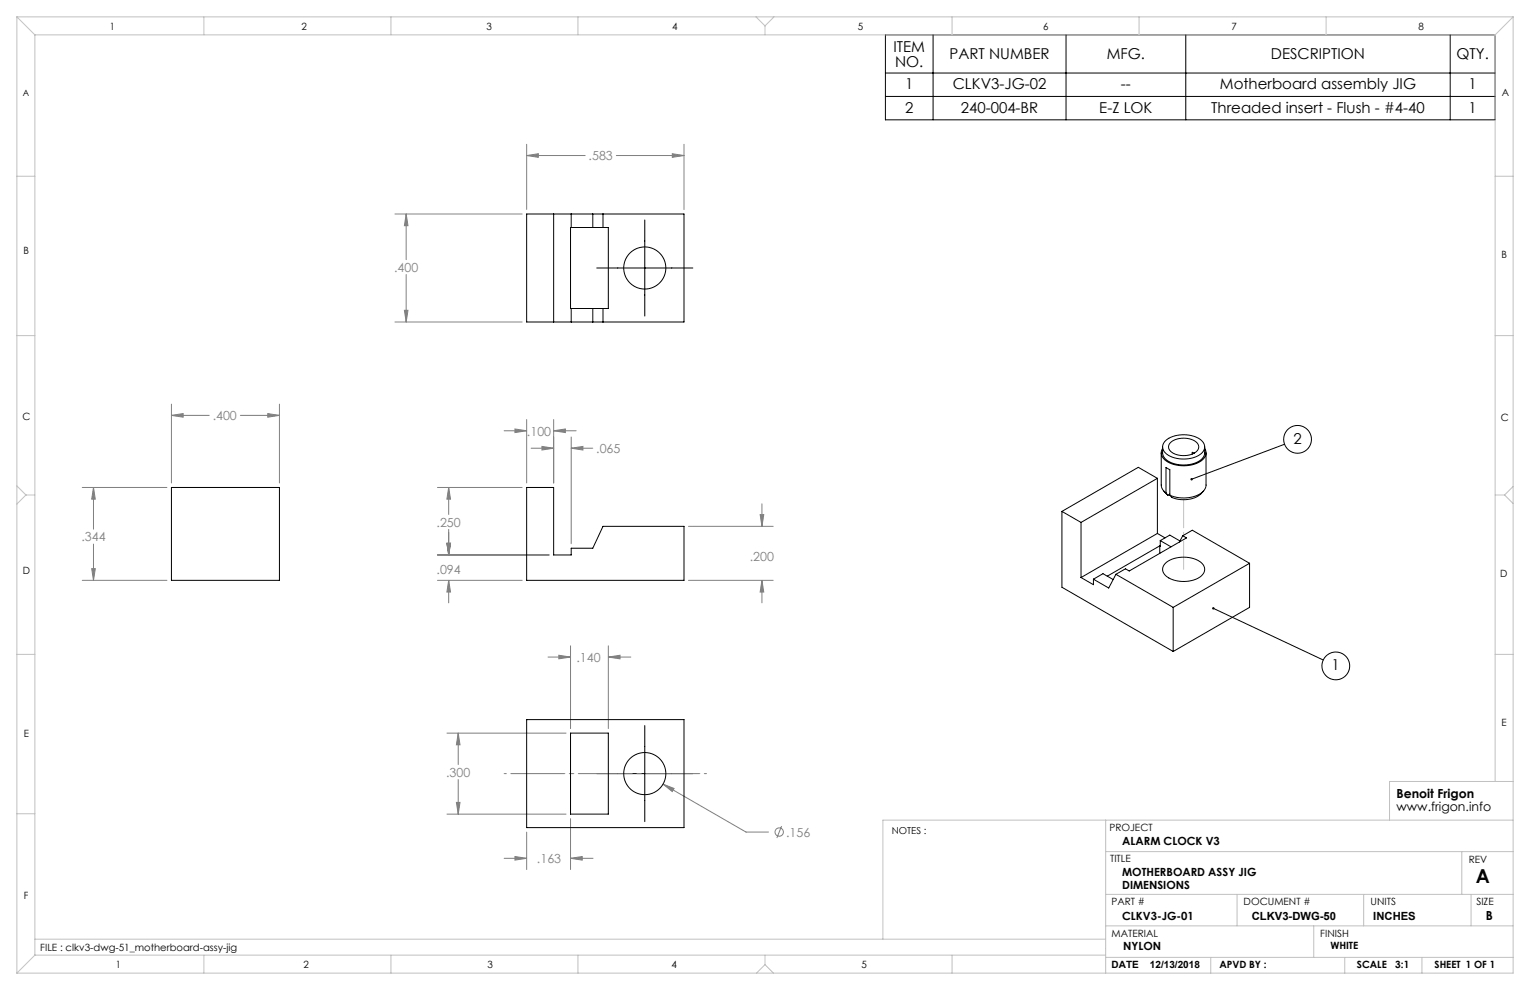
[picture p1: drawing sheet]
<svg xmlns="http://www.w3.org/2000/svg" width="432mm" height="279mm" viewBox="0 0 432 279" stroke-linecap="round" stroke-linejoin="round" font-family="sans-serif">
<g fill="none" stroke="#808080" stroke-width=".28">
<path d="M148.6 43.9l3.3-.5v1zM148.6 40.7v18.4M148.6 43.9h16.6M173.9 43.9h19.1M189.7 43.4l3.3 .5-3.3 .5zM193 40.7v18.4M111.5 60.4h35.9M114.6 60.4l.5 3.3h-1zM114.6 60.4v12.9M114.6 77.5v13.4M111.5 90.9h35.9M114.1 87.6h1l-.5 3.3z"/>
<path d="M48.4 117.2l3.3-.5v1zM48.4 114.1v22.2M48.4 117.2h10.7M67.8 117.2h11.1M75.6 116.7l3.3 .5-3.3 .5zM78.9 114.1v22.2M148.6 118.4v17.9M156.3 118.4v17.9M23.2 137.6h23.9M26.4 137.6l.5 3.3h-1zM26.4 137.6v11.7M123.5 137.6h23.9"/>
<path d="M126.6 137.6l.5 3.3h-1zM126.6 137.6v7.6M142.3 121.6h6.3M145.3 121.1l3.3 .5-3.3 .5zM149.9 126.5h6.4M153 126l3.3 .5-3.3 .5zM156.3 121.6l3.3-.5v1zM156.3 121.6h6.3M161.2 126.5l3.3-.5v1zM161.2 123.3v30.2M161.2 126.5h6.1M26.4 153.5v10.3"/>
<path d="M123.5 156.6h31.5M126.1 153.3h1l-.5 3.3zM126.6 149.4v7.2M194.3 148.5h23.9M214.5 145.2h1l-.5 3.3zM215 142.2v6.3M23.2 163.8h23.9M25.9 160.5h1l-.5 3.3zM123.5 163.8h23.9M126.6 163.8l.5 3.3h-1zM126.6 163.8v6.3M194.3 163.8h23.9"/>
<path d="M215 163.8l.5 3.3h-1zM215 163.8v6.3M154.7 185.4h6.3M157.7 184.9l3.3 .5-3.3 .5zM161 182.3v23.3M171.7 185.4l3.3-.5v1zM171.7 182.3v23.3M171.7 185.4h6.3M126.1 206.9h33.6M129.3 206.9l.5 3.3h-1zM129.3 206.9v8.9M129.3 220v9.8"/>
<path d="M126.1 229.8h33.6M128.8 226.5h1l-.5 3.3zM148.6 234.8v10.6M161 231v14.4M187.1 221.3l3.1 1.2-.5 .9zM187.1 221.3l23.4 13.5h6.4M220.6 233.1l-1.4 3.4M142.3 242.2h6.3M145.3 241.7l3.3 .5-3.3 .5zM161 242.2l3.3-.5v1zM161 242.2h6.4"/>
<circle cx="219.9" cy="234.8" r="1.18"/>
</g>
<g fill="none" stroke="#000" stroke-width=".28">
<path d="M249.9 9.8h172.1v24h-172.1zM263.3 9.8v24M300.9 9.8v24M334.7 9.8v24M409.3 9.8v24M249.9 27.2h172.1M249.9 20.6h172.1M168.4 75.6h27.1M182 62.1v27.1M362.5 125.4l-26.2 9.9M342.4 171.7l31 14.6M168.4 218.3h27.1"/>
<path d="M182 204.8v27.1"/>
<circle cx="366.2" cy="124" r="3.9"/>
<circle cx="377" cy="187.9" r="3.9"/>
</g>
<path d="M142.3 218.3h57.1" fill="none" stroke="#808080" stroke-width=".28" stroke-dasharray="15.2 1.3 1.3 1.3" stroke-dashoffset="-1.9"/>
<path d="M334.1 160.7v-19.7" fill="none" stroke="#c0c0c0" stroke-width=".28" stroke-dasharray="15.2 1.3 1.3 1.3" stroke-dashoffset="7.3"/>
<g fill="none" stroke="#c0c0c0" stroke-width=".28">
<path d="M4.8 4.8l5 5M4.8 4.8h422.2M4.8 4.8v269.8M9.8 9.8h412.2M9.8 9.8v259.8M57.5 4.8v5M110.3 4.8v5M163.1 4.8v5M213.4 4.8l2.5 2.5M215.9 7.3v2.5M218.4 4.8l-2.5 2.5M268.7 4.8v5"/>
<path d="M321.5 4.8v5M374.3 4.8v5M422 9.8v210.7M427 4.8l-5 5M427 4.8v269.8h-422.2M4.8 49.7h5M422 49.7h5M4.8 94.7h5M422 94.7h5M4.8 137.1l2.5 2.6M7.3 139.7l-2.5 2.6M7.3 139.7h2.5"/>
<path d="M422 139.7h2.6M424.6 139.7l2.4 2.4M427 137.3l-2.4 2.4M4.8 184.7h5M422 184.7h5M4.8 229.7h5M312 231.5v43.1M427 231.5h-177.8v33.6M427 220.5h-34.8v11M312 240.3h115M312 252.4h115M349.1 252.4v8.9"/>
<path d="M384.9 252.4v8.9M412.6 240.3v12.1M415.2 252.4v8.9M9.8 265.1h302.2M9.8 269.6l-5 5M9.8 269.6h302.2M57.5 269.6v5M110.3 269.6v5M163.1 269.6v5M215.9 272.2l-2.4 2.4M215.9 272.2l2.4 2.4M215.9 269.6v2.6"/>
<path d="M268.7 269.6v5M312 270.2h115M312 261.3h115M341.7 270.2v4.4M370.8 261.3v8.9M379.5 270.2v4.4M401.3 270.2v4.4"/>
</g>
<path d="M342.2 171.5l.2 .2-.3-.2a.34 .34 0 0 0 .3 .5 .34 .34 0 0 0 .3-.5 .34 .34 0 0 0-.5 0zM336.1 135l-.1 .4 .3-.1-.3 .1a.34 .34 0 0 0 .4 .2 .34 .34 0 0 0 .2-.5 .34 .34 0 0 0-.5-.1z" fill="#000"/>
<path d="M156.3 121.6l3.3-.5v1zM145.3 121.1l3.3 .5-3.3 .5zM161.2 126.5l3.3-.5v1zM153 126l3.3 .5-3.3 .5zM215 163.8l.5 3.3h-1zM214.5 145.2h1l-.5 3.3zM126.1 153.3h1l-.5 3.3zM126.6 137.6l.5 3.3h-1zM126.1 153.3h1l-.5 3.3zM126.6 163.8l.5 3.3h-1zM26.4 137.6l.5 3.3h-1zM25.9 160.5h1l-.5 3.3zM75.6 116.7l3.3 .5-3.3 .5zM48.4 117.2l3.3-.5v1zM187.1 221.3l2.6 2.1 .5-.9zM161 242.2l3.3-.5v1zM145.3 241.7l3.3 .5-3.3 .5zM157.7 184.9l3.3 .5-3.3 .5zM171.7 185.4l3.3-.5v1zM128.8 226.5h1l-.5 3.3zM129.3 206.9l.5 3.3h-1zM148.6 43.9l3.3-.5v1zM189.7 43.4l3.3 .5-3.3 .5zM114.1 87.6h1l-.5 3.3zM114.6 60.4l.5 3.3h-1z" fill="#808080"/>
<g fill="none" stroke="#000" stroke-width=".28">
<path d="M148.6 60.4h44.4v30.5h-44.4zM156.3 60.4v30.5M161 64.2h10.7v22.9h-10.7zM161.2 60.4v3.8M167.3 60.4v3.8M170.2 60.4v3.8M161.2 87.1v3.8M167.3 87.1v3.8M170.2 87.1v3.8M48.4 137.6h30.5v26.2h-30.5zM148.6 137.6h7.7v19h4.9v-1.9h6.1l2.9-6.2h22.8v15.3h-44.4zM326.6 135l-21.5 12.4"/>
<path d="M326.6 135l-5.3-3.1-21.6 12.4M326.6 135v15.6M327.7 127.8v9.4l.3 .8 1.1 1.1M328.1 126.1v1.7a3.8 3.8 0 0 0 3.3 3.1 8 8 0 0 0 8.2-1.9l.3-.7 .1-2.2M328.1 126.6a2.67 2.67 0 0 0 1.6 3.9 9.3 9.3 0 0 0 9.9-.9 2.32 2.32 0 0 0 .4-3M328.5 138.6l1.1 1.2M329 124.3a8.5 8.5 0 0 1 10.4 .3 2.4 2.4 0 0 1-.9 3.8 8.8 8.8 0 0 1-9.6-.6 2.26 2.26 0 0 1 .1-3.5zM329.1 139.1v-7.2l1 .6v7.3M329.1 139.1l.5 .7M330.1 139.5l-.5 .3M330.5 124.8a5.9 5.9 0 0 1 7.6 .5 1.95 1.95 0 0 1-1.5 2.8 5.7 5.7 0 0 1-6.7-1.3l-.1-1.1zM337 127.9l-.5-.3v.6"/>
<path d="M339.6 138.6a7.7 7.7 0 0 1-8.9 1.8l-.6-.6M340.4 127.8v9.1a3.9 3.9 0 0 1-3.3 3.2 10.3 10.3 0 0 1-7-.3M299.7 144.3l5.4 3.1M299.7 144.3v21.4l31.4 18.2M305.1 147.4v15.6M326.6 150.6l-21.5 12.4M326.6 150.6l2.2 1.2M327.3 154.1l-14.8 8.5M327.3 154.1v2.1M327.5 152.6v1.5h-.2M327.5 152.6l3 1.7M327.5 152.6l2.6-1.6 2.9 1.7"/>
<path d="M328.9 159a8.5 8.5 0 0 1 10.4 .1 2.49 2.49 0 0 1-1.2 4.1 8.5 8.5 0 0 1-9.5-1.1 2.21 2.21 0 0 1 .3-3.1zM333.8 151.2l2.7-1.6 16.2 9.4M333.8 151.2l1.1 .6-16.2 9.3-1.1-.6-2.7 1.6M333.8 151.2l-.9 1.8M352.7 159l-21.6 12.4M352.7 159v12.4l-21.6 12.5M305.1 163l3.5 2v-1.5M308.6 163.5l2.7-1.6 2.9 1.7M314.9 162.1l-2 3.8-4.3-2.4M314.9 162.1l16.2 9.3M331.1 171.4v12.5M148.6 203.1h44.4v30.5h-44.4z"/>
<path d="M161 206.9h10.7v22.9h-10.7z"/>
<circle cx="182" cy="75.6" r="5.9"/>
<circle cx="182" cy="218.3" r="5.9"/>
</g>
<text font-size="5.4" x="416.5" y="249.1">A</text>
<g font-size="4.2">
<text x="252.2" y="14.7">ITEM</text>
<text x="268" y="16.7">PART NUMBER</text>
<text x="312.4" y="16.7">MFG.</text>
<text x="358.7" y="16.7">DESCRIPTION</text>
<text x="411" y="16.7">QTY.</text>
<text x="252.6" y="18.8">NO.</text>
<text x="255.4" y="25">1</text>
<text x="268.9" y="25">CLKV3-JG-02</text>
<text x="316.4" y="25">--</text>
<text x="344.3" y="25">Motherboard assembly JIG</text>
<text x="414.4" y="25">1</text>
<text x="255.4" y="32">2</text>
<text x="271.2" y="32">240-004-BR</text>
<text x="310.3" y="32">E-Z LOK</text>
<text x="341.8" y="32">Threaded insert - Flush - #4-40</text>
<text x="414.5" y="32">1</text>
<text x="365" y="125.2">2</text>
<text x="375.8" y="189.1">1</text>
</g>
<g font-size="3.5" fill="#808080">
<text x="166.1" y="45.2">.583</text>
<text x="111.2" y="76.7">.400</text>
<text x="60" y="118.6">.400</text>
<text x="148.7" y="122.9">.100</text>
<text x="168.3" y="127.8">.065</text>
<text x="123.2" y="148.7">.250</text>
<text x="23" y="152.8">.344</text>
<text x="123.2" y="161.9">.094</text>
<text x="211.6" y="158.4">.200</text>
<text x="162.7" y="186.8">.140</text>
<text x="125.9" y="219.2">.300</text>
<text x="221.9" y="236.2">.156</text>
<text x="151.5" y="243.6">.163</text>
</g>
<g font-size="3.5">
<text x="394.1" y="225.3">Benoit Frigon</text>
<text x="394.1" y="228.8">www.frigon.info</text>
<text x="419.3" y="259.7">B</text>
</g>
<g font-size="3.2">
<text x="316.7" y="238.4">ALARM CLOCK V3</text>
<text x="316.7" y="247.3">MOTHERBOARD ASSY JIG</text>
<text x="316.7" y="250.8">DIMENSIONS</text>
<text x="316.7" y="259.7">CLKV3-JG-01</text>
<text x="353.3" y="259.7">CLKV3-DWG-50</text>
<text x="387.6" y="259.7">INCHES</text>
<text x="317" y="268.2">NYLON</text>
</g>
<g font-size="2.8">
<text x="31" y="8.5">1</text>
<text x="85.1" y="8.5">2</text>
<text x="137.3" y="8.5">3</text>
<text x="189.7" y="8.5">4</text>
<text x="242.1" y="8.5">5</text>
<text x="294.4" y="8.5">6</text>
<text x="347.6" y="8.5">7</text>
<text x="400.3" y="8.5">8</text>
<text x="423.8" y="27.2">A</text>
<text x="6.7" y="71.8">B</text>
<text x="423.8" y="72.8">B</text>
<text x="6.4" y="118.6">C</text>
<text x="423.5" y="118.9">C</text>
<text x="6.5" y="162.1">D</text>
<text x="423.4" y="163">D</text>
<text x="6.7" y="207.9">E</text>
<text x="423.7" y="204.9">E</text>
<text x="313.1" y="234.6">PROJECT</text>
<text x="313.3" y="243.2">TITLE</text>
<text x="414.5" y="243.6">REV</text>
<text x="6.7" y="253.8">F</text>
<text x="313.7" y="255.3">PART #</text>
<text x="351" y="255.3">DOCUMENT #</text>
<text x="386.8" y="255.3">UNITS</text>
<text x="416.7" y="255.3">SIZE</text>
<text x="11.4" y="268.4">FILE : clkv3-dwg-51_motherboard-assy-jig</text>
<text x="313.7" y="264.6">MATERIAL</text>
<text x="372.6" y="264.5">FINISH</text>
<text x="375.5" y="267.9">WHITE</text>
<text x="32.7" y="273.3">1</text>
<text x="85.7" y="273.3">2</text>
<text x="137.6" y="273.3">3</text>
<text x="189.6" y="273.3">4</text>
<text x="243.2" y="273.2">5</text>
<text x="313.7" y="273.3">DATE</text>
<text x="324.5" y="273.3">12/13/2018</text>
<text x="344.1" y="273.1">APVD BY :</text>
<text x="383" y="273.1">SCALE</text>
<text x="393.8" y="273.1">3:1</text>
<text x="404.9" y="273.1">SHEET 1 OF 1</text>
</g>
<text font-size="2.7" x="251.7" y="235.2">NOTES :</text>
<text font-size="2.5" x="6.4" y="27">A</text>
</svg>
